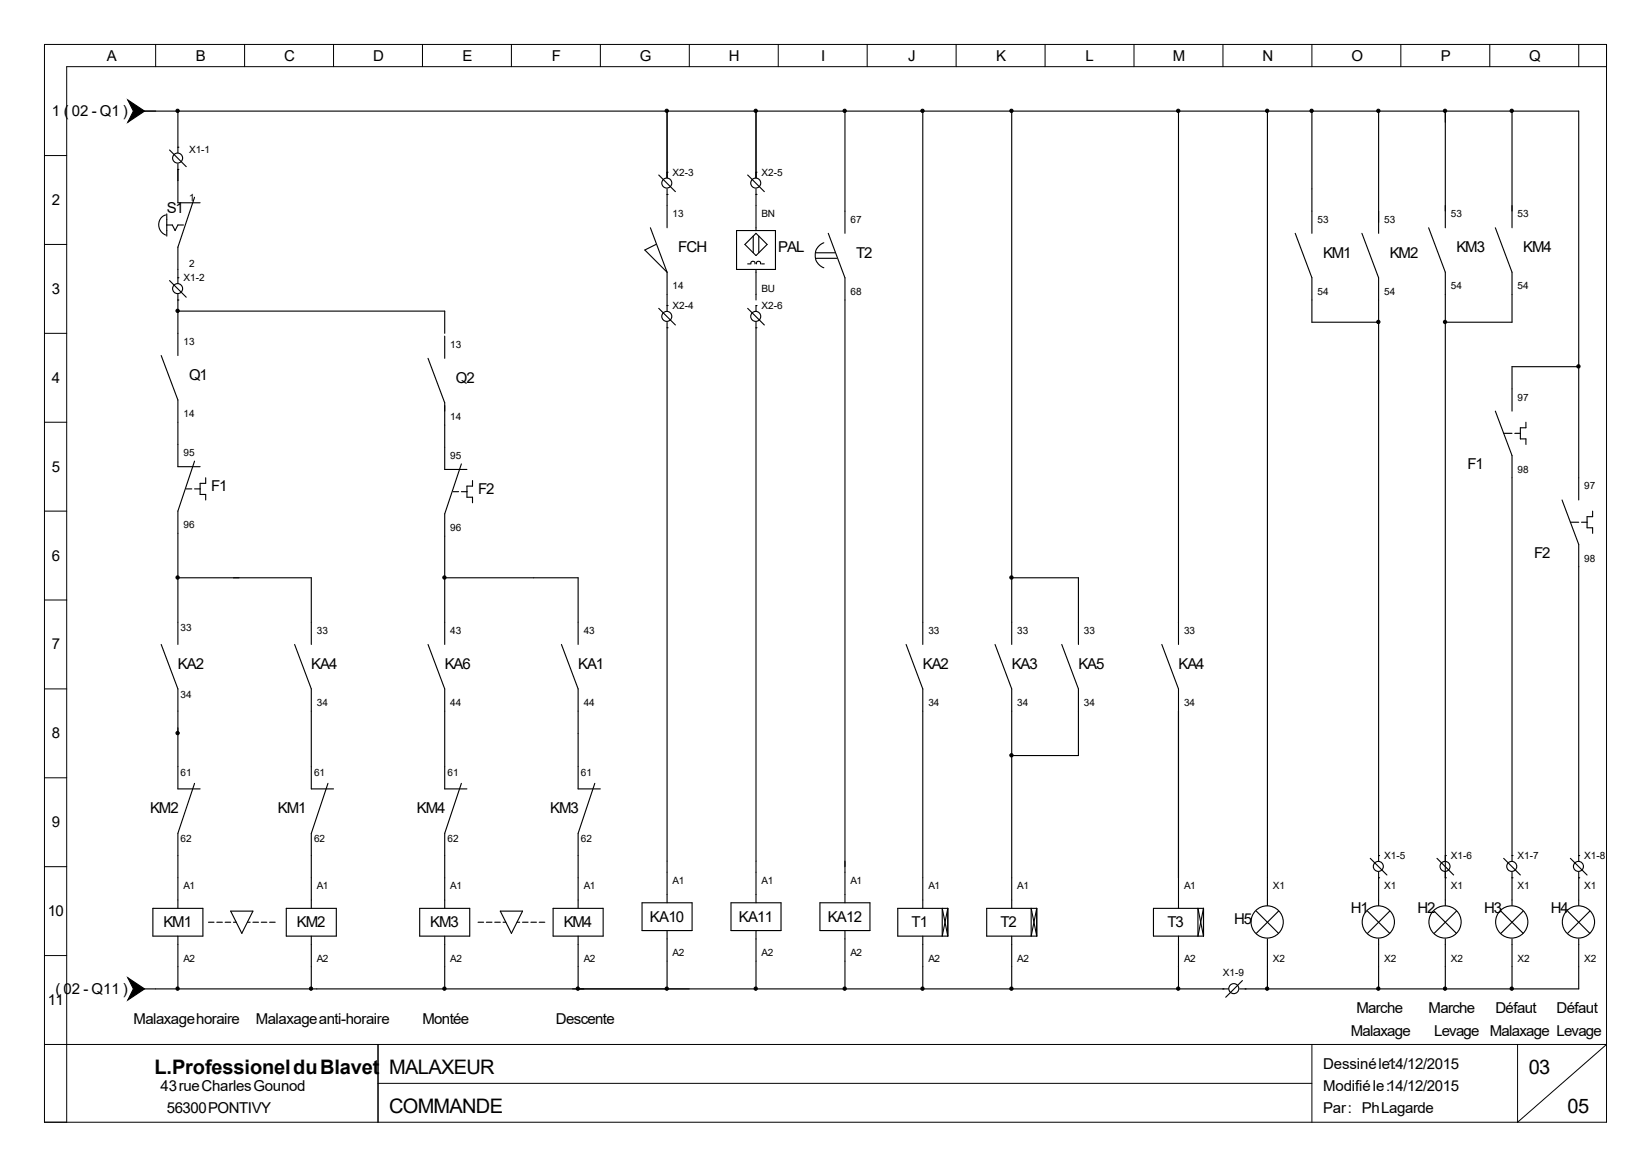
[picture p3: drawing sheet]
<svg xmlns="http://www.w3.org/2000/svg" width="297mm" height="210mm" viewBox="0 0 297 210" stroke-linecap="round" stroke-linejoin="round" font-family="sans-serif">
<g fill="none" stroke="#000" stroke-width=".2">
<path d="M26 20h258v70M29.8 38.7a1.92 1.92 0 0 0-1.2 1.8 1.92 1.92 0 0 0 1.2 1.8M30 38.5v4M30.5 27l3 3M32 30.5h.1M32 26.5h.1M32 20v7.5M32 29.5v7h4M35 35.5l-3 9v6.5M118.5 31.5l3 3M120 31h.1M120 35h.1"/>
<path d="M120 20v12M120 34v7M134.5 31.5l3 3M136 31h.1M136 35h.1M136 20v12M136 34v7.5M152 20v22M166 20v96M182 20v96M212 20v96M228 20v143"/>
<path d="M236 20v22M248 20v22M260 20v21M272 20v21M30 40.5h1l.5 1 .5-1h1M30.5 50.5l3 3M32 50h.1M32 54h.1M32 53v11M32 56h48v4M117 41l3 8M118 44l-2 1 4 4"/>
<path d="M118.5 55.5l3 3M120 55h.1M120 59h.1M120 49v7M120 58v104.5M132.5 41.5h7v7h-7zM134 44l2-2 2 2-2 2zM134.5 55.5l3 3M134.5 47.5h.5M135.1 47.5a.37 .37 0 0 1 .4-.5 .37 .37 0 0 1 .3 .5M135.5 42.5v3M136 55h.1"/>
<path d="M136 59h.1M136 48.5v5.5M136 55v1M136 58v104.5M136.1 47.5a.37 .37 0 0 1 .4-.5 .37 .37 0 0 1 .3 .5M136.5 42.5v3M137 47.5h.5M146.8 46.5h3.7M146.8 45.5h3.4M148.2 43.7a2.41 2.41 0 0 0-1.5 2.3 2.41 2.41 0 0 0 1.5 2.2M149 42l3 8v112.5M233 42l3 8v8h12"/>
<path d="M245 42l3 8v105M257 41l3 8v114M269 41l3 8v9h-12M29 64l3 8v12h4M77 64.5l3 8v12h4M80 60.5v4M269 74l3 8v73M270.5 78h1.5M272.5 78h1M274.5 76v1h-1v2h1v1M284 66h-12v8M33.5 88h1"/>
<path d="M35 83l-3 9v24M35 88h1M37 86v1h-1v2h1v1M81.5 88.5h1M83 83.5l-3 9v23.5M83 88.5h1M85 86.5v1h-1v2h1v1M281 90l3 8v57M282.5 94h1.5M284.5 94h1M286.5 92v1h-1v2h1v1M29 116l3 8v18h4"/>
<path d="M32 104h24v12M53 116l3 8v18h4M77 116l3 8v18h4M80 104h24v12M101 116l3 8v18h4M163 116l3 8v39.5M179 116l3 8v39.5M182 104h12v12M191 116l3 8v12h-12M209 116l3 8v39.5M35 141l-3 9v13.5M59 141l-3 9v13.5"/>
<path d="M83 141l-3 9v13.5M107 141l-3 9v13.5M246.5 154.5l3 3M248 154h.1M248 158h.1M248 157v6M258.5 154.5l3 3M260 154h.1M260 158h.1M270.5 154.5l3 3M272 154h.1M272 158h.1"/>
<path d="M272 157v6M282.5 154.5l3 3M284 154h.1M284 158h.1M284 157v6M26 178h195M27.5 163.5h9v5h-9zM32 168.5v9.5M37.5 166h1M39 166h1M40.5 166h1M41.5 164h4l-2 4z"/>
<path d="M42 166h.5M44.5 166h.5M45.5 166h1M47 166h1M48.5 166h1M51.5 163.5h9v5h-9zM56 168.5v9.5M75.5 163.5h9v5h-9zM80 168.5v9.5M86 166h1M87.5 166h1M89 166h1"/>
<path d="M90 164h4l-2 4zM90.5 166h.5M93 166h.5M94 166h1M95.5 166h1M97 166h1M99.5 163.5h9v5h-9zM104 168.5v9.5M115.5 162.5h9v5h-9zM120 167.5v10.5M131.5 162.5h9v5h-9zM136 167.5v10.5"/>
<path d="M147.5 162.5h9v5h-9zM152 167.5v10.5M166 168.5v9.5M170.5 163.5h-9v5h9M170.5 163.5v5M170.5 163.5l-1 5v-5l1 5M182 168.5v9.5M186.5 163.5h-9v5h9M186.5 163.5v5M186.5 163.5l-1 5v-5l1 5M212 168.5v9.5M216.5 163.5h-9v5h9"/>
<path d="M216.5 163.5v5M216.5 163.5l-1 5v-5l1 5M220 178h.1M223.5 176.5l-3 3M224 178h.1M226 164l4 4M228 169v9M230 164l-4 4M246 164l4 4M248 169v9M250 164l-4 4M258 164l4 4"/>
<path d="M260 169v9M262 164l-4 4M270 164l4 4M272 169v9M274 164l-4 4M282 164l4 4M284 169v9h-61M286 164l-4 4"/>
<circle cx="32" cy="28.5" r=".9"/>
<circle cx="120" cy="33" r=".9"/>
<circle cx="136" cy="33" r=".9"/>
<circle cx="32" cy="52" r=".9"/>
<circle cx="120" cy="57" r=".9"/>
<circle cx="136" cy="57" r=".9"/>
<circle cx="248" cy="156" r=".9"/>
<circle cx="260" cy="156" r=".9"/>
<circle cx="272" cy="156" r=".9"/>
<circle cx="284" cy="156" r=".9"/>
<circle cx="222" cy="178" r=".9"/>
<circle cx="228" cy="166" r="2.9"/>
<circle cx="248" cy="166" r="2.9"/>
<circle cx="260" cy="166" r="2.9"/>
<circle cx="272" cy="166" r="2.9"/>
<circle cx="284" cy="166" r="2.9"/>
</g>
<g fill="#000" stroke="#000" stroke-width=".18">
<circle cx="32" cy="20" r=".3"/>
<circle cx="120" cy="20" r=".3"/>
<circle cx="136" cy="20" r=".3"/>
<circle cx="152" cy="20" r=".3"/>
<circle cx="166" cy="20" r=".3"/>
<circle cx="182" cy="20" r=".3"/>
<circle cx="212" cy="20" r=".3"/>
<circle cx="228" cy="20" r=".3"/>
<circle cx="236" cy="20" r=".3"/>
<circle cx="248" cy="20" r=".3"/>
<circle cx="260" cy="20" r=".3"/>
<circle cx="272" cy="20" r=".3"/>
<circle cx="32" cy="56" r=".3"/>
<circle cx="248" cy="58" r=".3"/>
<circle cx="260" cy="58" r=".3"/>
<circle cx="284" cy="66" r=".3"/>
<circle cx="32" cy="104" r=".3"/>
<circle cx="80" cy="104" r=".3"/>
<circle cx="182" cy="104" r=".3"/>
<circle cx="32" cy="132" r=".3"/>
<circle cx="182" cy="136" r=".3"/>
<circle cx="32" cy="178" r=".3"/>
<circle cx="56" cy="178" r=".3"/>
<circle cx="80" cy="178" r=".3"/>
<circle cx="104" cy="178" r=".3"/>
<circle cx="120" cy="178" r=".3"/>
<circle cx="136" cy="178" r=".3"/>
<circle cx="152" cy="178" r=".3"/>
<circle cx="166" cy="178" r=".3"/>
<circle cx="182" cy="178" r=".3"/>
<circle cx="212" cy="178" r=".3"/>
<circle cx="228" cy="178" r=".3"/>
<circle cx="248" cy="178" r=".3"/>
<circle cx="260" cy="178" r=".3"/>
<circle cx="272" cy="178" r=".3"/>
</g>
<g fill="#000" stroke="#000" stroke-width=".2">
<path d="M23 18l3 2-3 2 1-2z" fill-rule="evenodd"/>
<path d="M23 176l3 2-3 2 1-2z" fill-rule="evenodd"/>
</g>
<g fill="none" stroke="#000" stroke-width=".18">
<path d="M8 8h281v194h-281zM28 8v4M44 8v4M60 8v4M76 8v4M92 8v4M108 8v4M124 8v4M140 8v4M156 8v4M172 8v4M188 8v4"/>
<path d="M204 8v4M220 8v4M236 8v4M252 8v4M268 8v4M284 8v4M289 12h-277v190M8 28h4M8 44h4M8 60h4M8 76h4M8 92h4"/>
<path d="M8 108h4M8 124h4M8 140h4M8 156h4M8 172h4M8 188h281l-16 14v-14M68 188v14M68 195h168M236 188v14"/>
</g>
<g font-size="3.6">
<text x="27.8" y="193.3">L.Professionel du Blavet</text>
<text x="70" y="193.3">MALAXEUR</text>
<text x="275" y="193.3">03</text>
<text x="70" y="200.3">COMMANDE</text>
<text x="282" y="200.3">05</text>
</g>
<g font-size="2.7">
<text x="19.2" y="10.9">A</text>
<text x="35.2" y="10.9">B</text>
<text x="51.1" y="10.9">C</text>
<text x="67.1" y="10.9">D</text>
<text x="83.2" y="10.9">E</text>
<text x="99.3" y="10.9">F</text>
<text x="115.1" y="10.9">G</text>
<text x="131.1" y="10.9">H</text>
<text x="147.7" y="10.9">I</text>
<text x="163.4" y="10.9">J</text>
<text x="179.2" y="10.9">K</text>
<text x="195.3" y="10.9">L</text>
<text x="211" y="10.9">M</text>
<text x="227.1" y="10.9">N</text>
<text x="243.1" y="10.9">O</text>
<text x="259.2" y="10.9">P</text>
<text x="275.1" y="10.9">Q</text>
<text x="9.3" y="20.9">1 ( 02 - Q1 )</text>
<text x="9.3" y="36.9">2</text>
<text x="30" y="38.4">S1</text>
<text x="122" y="45.4">FCH</text>
<text x="140" y="45.4">PAL</text>
<text x="154" y="46.4">T2</text>
<text x="238" y="46.4">KM1</text>
<text x="250" y="46.4">KM2</text>
<text x="262" y="45.4">KM3</text>
<text x="274" y="45.4">KM4</text>
<text x="9.3" y="52.9">3</text>
<text x="9.3" y="68.9">4</text>
<text x="34" y="68.4">Q1</text>
<text x="82" y="68.9">Q2</text>
<text x="9.3" y="84.9">5</text>
<text x="38" y="88.4">F1</text>
<text x="86" y="88.9">F2</text>
<text x="264" y="84.4">F1</text>
<text x="9.3" y="100.9">6</text>
<text x="276" y="100.4">F2</text>
<text x="9.3" y="116.9">7</text>
<text x="32" y="120.4">KA2</text>
<text x="56" y="120.4">KA4</text>
<text x="80" y="120.4">KA6</text>
<text x="104" y="120.4">KA1</text>
<text x="166" y="120.4">KA2</text>
<text x="182" y="120.4">KA3</text>
<text x="194" y="120.4">KA5</text>
<text x="212" y="120.4">KA4</text>
<text x="9.3" y="132.9">8</text>
<text x="9.3" y="148.9">9</text>
<text x="27" y="146.4">KM2</text>
<text x="50" y="146.4">KM1</text>
<text x="75" y="146.4">KM4</text>
<text x="99" y="146.4">KM3</text>
<text x="8.6" y="164.9">10</text>
<text x="29.4" y="166.9">KM1</text>
<text x="53.4" y="166.9">KM2</text>
<text x="77.4" y="166.9">KM3</text>
<text x="101.4" y="166.9">KM4</text>
<text x="116.9" y="165.9">KA10</text>
<text x="132.9" y="165.9">KA11</text>
<text x="148.9" y="165.9">KA12</text>
<text x="164" y="166.9">T1</text>
<text x="180" y="166.9">T2</text>
<text x="210" y="166.9">T3</text>
<text x="222" y="166.4">H5</text>
<text x="243" y="164.4">H1</text>
<text x="255" y="164.4">H2</text>
<text x="267" y="164.4">H3</text>
<text x="279" y="164.4">H4</text>
<text x="10" y="178.9">( 02 - Q11 )</text>
<text x="8.6" y="180.9">11</text>
<text x="24" y="184.4">Malaxage horaire</text>
<text x="46" y="184.4">Malaxage anti-horaire</text>
<text x="76" y="184.4">Montée</text>
<text x="100" y="184.4">Descente</text>
<text x="244" y="182.4">Marche</text>
<text x="257" y="182.4">Marche</text>
<text x="269" y="182.4">Défaut</text>
<text x="280" y="182.4">Défaut</text>
<text x="243" y="186.4">Malaxage</text>
<text x="258" y="186.4">Levage Malaxage Levage</text>
<text x="28.9" y="196.4">43 rue Charles Gounod</text>
<text x="238" y="192.4">Dessiné le :</text>
<text x="238" y="196.4">Modifié le :14/12/2015</text>
<text x="249.6" y="192.4">14/12/2015</text>
<text x="30" y="200.4">56300 PONTIVY</text>
<text x="238" y="200.4">Par : Ph Lagarde</text>
</g>
<g font-size="1.8">
<text x="34" y="27.6">X1-1</text>
<text x="121" y="31.6">X2-3</text>
<text x="137" y="31.6">X2-5</text>
<text x="34" y="36.1">1</text>
<text x="121" y="39.1">13</text>
<text x="137" y="39.1">BN</text>
<text x="153" y="40.1">67</text>
<text x="237" y="40.1">53</text>
<text x="249" y="40.1">53</text>
<text x="261" y="39.1">53</text>
<text x="273" y="39.1">53</text>
<text x="33" y="50.6">X1-2</text>
<text x="34" y="48.1">2</text>
<text x="121" y="52.1">14</text>
<text x="137" y="52.6">BU</text>
<text x="153" y="53.1">68</text>
<text x="237" y="53.1">54</text>
<text x="249" y="53.1">54</text>
<text x="261" y="52.1">54</text>
<text x="273" y="52.1">54</text>
<text x="121" y="55.6">X2-4</text>
<text x="137" y="55.6">X2-6</text>
<text x="33" y="62.1">13</text>
<text x="81" y="62.6">13</text>
<text x="33" y="75.1">14</text>
<text x="81" y="75.6">14</text>
<text x="273" y="72.1">97</text>
<text x="33" y="82.1">95</text>
<text x="81" y="82.6">95</text>
<text x="273" y="85.1">98</text>
<text x="285" y="88.1">97</text>
<text x="33" y="95.1">96</text>
<text x="81" y="95.6">96</text>
<text x="285" y="101.1">98</text>
<text x="32.5" y="113.6">33</text>
<text x="57" y="114.1">33</text>
<text x="81" y="114.1">43</text>
<text x="105" y="114.1">43</text>
<text x="167" y="114.1">33</text>
<text x="183" y="114.1">33</text>
<text x="195" y="114.1">33</text>
<text x="213" y="114.1">33</text>
<text x="32.5" y="125.6">34</text>
<text x="57" y="127.1">34</text>
<text x="81" y="127.1">44</text>
<text x="105" y="127.1">44</text>
<text x="167" y="127.1">34</text>
<text x="183" y="127.1">34</text>
<text x="195" y="127.1">34</text>
<text x="213" y="127.1">34</text>
<text x="32.5" y="139.6">61</text>
<text x="56.5" y="139.6">61</text>
<text x="80.5" y="139.6">61</text>
<text x="104.5" y="139.6">61</text>
<text x="32.5" y="151.6">62</text>
<text x="56.5" y="151.6">62</text>
<text x="80.5" y="151.6">62</text>
<text x="104.5" y="151.6">62</text>
<text x="249" y="154.6">X1-5</text>
<text x="261" y="154.6">X1-6</text>
<text x="273" y="154.6">X1-7</text>
<text x="285" y="154.6">X1-8</text>
<text x="33" y="160.1">A1</text>
<text x="57" y="160.1">A1</text>
<text x="81" y="160.1">A1</text>
<text x="105" y="160.1">A1</text>
<text x="121" y="159.1">A1</text>
<text x="137" y="159.1">A1</text>
<text x="153" y="159.1">A1</text>
<text x="167" y="160.1">A1</text>
<text x="183" y="160.1">A1</text>
<text x="213" y="160.1">A1</text>
<text x="229" y="160.1">X1</text>
<text x="249" y="160.1">X1</text>
<text x="261" y="160.1">X1</text>
<text x="273" y="160.1">X1</text>
<text x="285" y="160.1">X1</text>
<text x="33" y="173.1">A2</text>
<text x="57" y="173.1">A2</text>
<text x="81" y="173.1">A2</text>
<text x="105" y="173.1">A2</text>
<text x="121" y="172.1">A2</text>
<text x="137" y="172.1">A2</text>
<text x="153" y="172.1">A2</text>
<text x="167" y="173.1">A2</text>
<text x="183" y="173.1">A2</text>
<text x="213" y="173.1">A2</text>
<text x="229" y="173.1">X2</text>
<text x="249" y="173.1">X2</text>
<text x="261" y="173.1">X2</text>
<text x="273" y="173.1">X2</text>
<text x="285" y="173.1">X2</text>
<text x="220" y="175.6">X1-9</text>
</g>
</svg>
